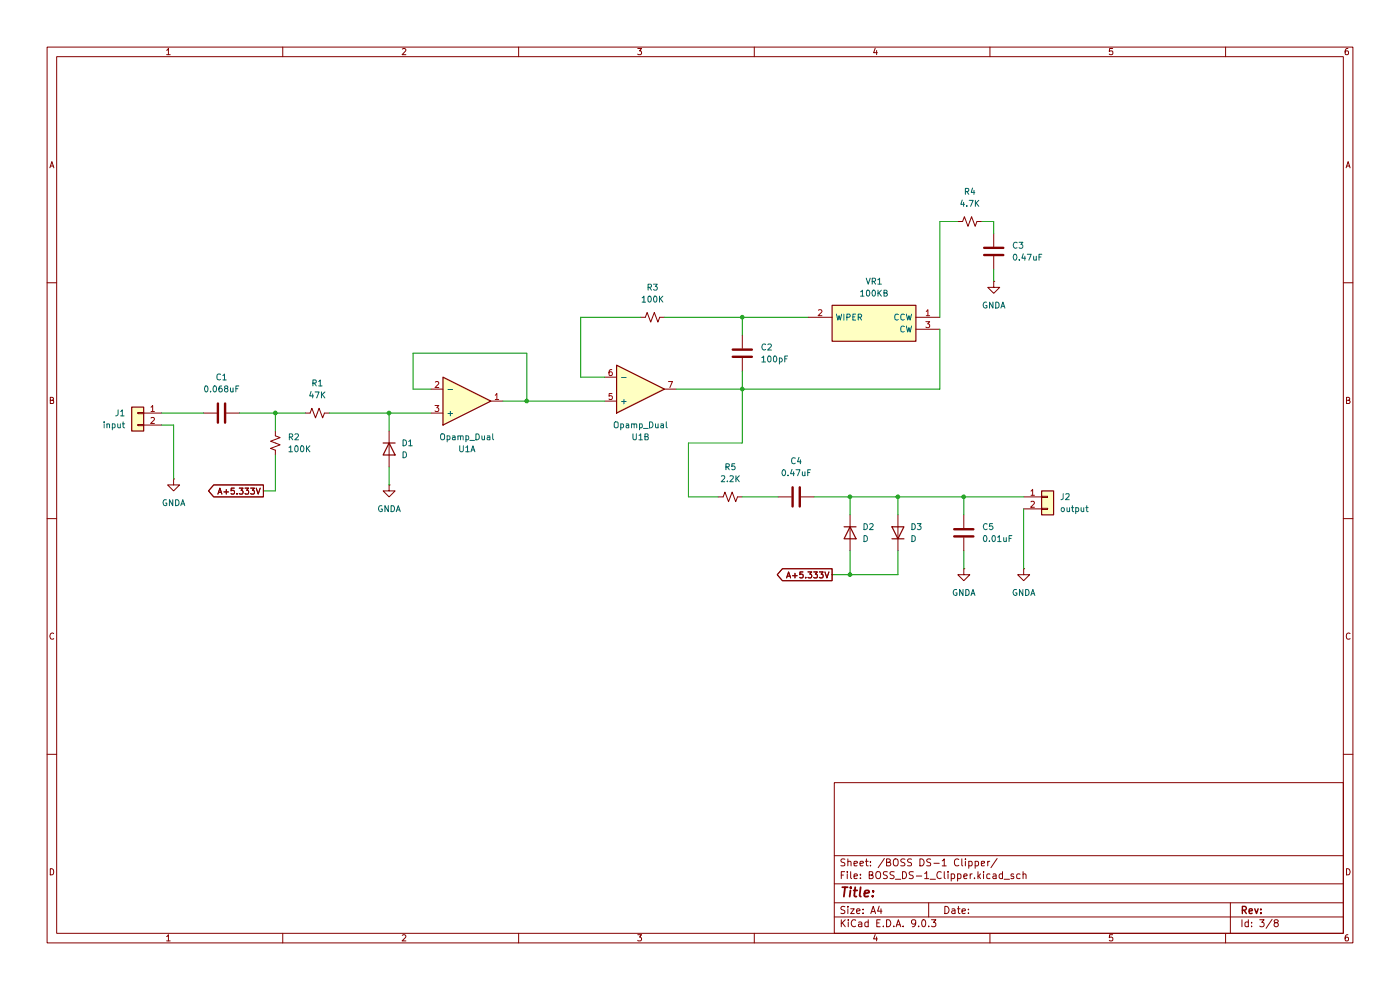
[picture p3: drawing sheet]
(kicad_sch
 (version 20250114)
 (generator "eeschema")
 (generator_version "9.0")
 (paper "A4")
 (lib_symbols
  (symbol "Connector_Generic:Conn_01x02"
   (pin_names
    (offset 1.016) (hide yes)) (exclude_from_sim no) (in_bom yes) (on_board yes)
   (property "Reference" "J" (at 0 2.54 0) (effects (font (size 1.27 1.27))))
   (property "Value" "Conn_01x02" (at 0 -5.08 0) (effects (font (size 1.27 1.27))))
   (property "Footprint" "" (at 0 0 0) (effects (font (size 1.27 1.27)) (hide yes)))
   (property "Datasheet" "~" (at 0 0 0) (effects (font (size 1.27 1.27)) (hide yes)))
   (property "Description" "Generic connector, single row, 01x02, script generated (kicad-library-utils/schlib/autogen/connector/)" (at 0 0 0) (effects (font (size 1.27 1.27)) (hide yes)))
   (symbol "Conn_01x02_1_1"
    (rectangle (start -1.27 1.27) (end 1.27 -3.81) (stroke (width 0.254) (type default)) (fill (type background)))
    (rectangle (start -1.27 0.127) (end 0 -0.127) (stroke (width 0.1524) (type default)) (fill (type none)))
    (rectangle (start -1.27 -2.413) (end 0 -2.667) (stroke (width 0.1524) (type default)) (fill (type none)))
    (pin passive line (at -5.08 0 0) (length 3.81) (name "Pin_1" (effects (font (size 1.27 1.27)))) (number "1" (effects (font (size 1.27 1.27)))))
    (pin passive line (at -5.08 -2.54 0) (length 3.81) (name "Pin_2" (effects (font (size 1.27 1.27)))) (number "2" (effects (font (size 1.27 1.27))))))
   (embedded_fonts no))
  (symbol "Device:C"
   (pin_numbers (hide yes))
   (pin_names
    (offset 0.254)) (exclude_from_sim no) (in_bom yes) (on_board yes)
   (property "Reference" "C" (at 0.635 2.54 0) (effects (font (size 1.27 1.27)) (justify left)))
   (property "Value" "C" (at 0.635 -2.54 0) (effects (font (size 1.27 1.27)) (justify left)))
   (property "Footprint" "" (at 0.9652 -3.81 0) (effects (font (size 1.27 1.27)) (hide yes)))
   (property "Datasheet" "~" (at 0 0 0) (effects (font (size 1.27 1.27)) (hide yes)))
   (property "Description" "Unpolarized capacitor" (at 0 0 0) (effects (font (size 1.27 1.27)) (hide yes)))
   (symbol "C_0_1"
    (polyline (pts (xy -2.032 0.762) (xy 2.032 0.762)) (stroke (width 0.508) (type default)) (fill (type none)))
    (polyline (pts (xy -2.032 -0.762) (xy 2.032 -0.762)) (stroke (width 0.508) (type default)) (fill (type none))))
   (symbol "C_1_1"
    (pin passive line (at 0 3.81 270) (length 2.794) (name "~" (effects (font (size 1.27 1.27)))) (number "1" (effects (font (size 1.27 1.27)))))
    (pin passive line (at 0 -3.81 90) (length 2.794) (name "~" (effects (font (size 1.27 1.27)))) (number "2" (effects (font (size 1.27 1.27))))))
   (embedded_fonts no))
  (symbol "Device:D"
   (pin_numbers (hide yes))
   (pin_names
    (offset 1.016) (hide yes)) (exclude_from_sim no) (in_bom yes) (on_board yes)
   (property "Reference" "D" (at 0 2.54 0) (effects (font (size 1.27 1.27))))
   (property "Value" "D" (at 0 -2.54 0) (effects (font (size 1.27 1.27))))
   (property "Footprint" "" (at 0 0 0) (effects (font (size 1.27 1.27)) (hide yes)))
   (property "Datasheet" "~" (at 0 0 0) (effects (font (size 1.27 1.27)) (hide yes)))
   (property "Description" "Diode" (at 0 0 0) (effects (font (size 1.27 1.27)) (hide yes)))
   (property "Sim.Device" "D" (at 0 0 0) (effects (font (size 1.27 1.27)) (hide yes)))
   (property "Sim.Pins" "1=K 2=A" (at 0 0 0) (effects (font (size 1.27 1.27)) (hide yes)))
   (symbol "D_0_1"
    (polyline (pts (xy -1.27 1.27) (xy -1.27 -1.27)) (stroke (width 0.254) (type default)) (fill (type none)))
    (polyline (pts (xy 1.27 1.27) (xy 1.27 -1.27) (xy -1.27 0) (xy 1.27 1.27)) (stroke (width 0.254) (type default)) (fill (type none)))
    (polyline (pts (xy 1.27 0) (xy -1.27 0)) (stroke (width 0) (type default)) (fill (type none))))
   (symbol "D_1_1"
    (pin passive line (at -3.81 0 0) (length 2.54) (name "K" (effects (font (size 1.27 1.27)))) (number "1" (effects (font (size 1.27 1.27)))))
    (pin passive line (at 3.81 0 180) (length 2.54) (name "A" (effects (font (size 1.27 1.27)))) (number "2" (effects (font (size 1.27 1.27))))))
   (embedded_fonts no))
  (symbol "Device:Opamp_Dual" (exclude_from_sim no) (in_bom yes) (on_board yes)
   (property "Reference" "U" (at 0 5.08 0) (effects (font (size 1.27 1.27)) (justify left)))
   (property "Value" "Opamp_Dual" (at 0 -5.08 0) (effects (font (size 1.27 1.27)) (justify left)))
   (property "Footprint" "" (at 0 0 0) (effects (font (size 1.27 1.27)) (hide yes)))
   (property "Datasheet" "~" (at 0 0 0) (effects (font (size 1.27 1.27)) (hide yes)))
   (property "Description" "Dual operational amplifier" (at 0 0 0) (effects (font (size 1.27 1.27)) (hide yes)))
   (property "Sim.Library" "${KICAD9_SYMBOL_DIR}/Simulation_SPICE.sp" (at 0 0 0) (effects (font (size 1.27 1.27)) (hide yes)))
   (property "Sim.Name" "kicad_builtin_opamp_dual" (at 0 0 0) (effects (font (size 1.27 1.27)) (hide yes)))
   (property "Sim.Device" "SUBCKT" (at 0 0 0) (effects (font (size 1.27 1.27)) (hide yes)))
   (property "Sim.Pins" "1=out1 2=in1- 3=in1+ 4=vee 5=in2+ 6=in2- 7=out2 8=vcc" (at 0 0 0) (effects (font (size 1.27 1.27)) (hide yes)))
   (property "ki_locked" "" (at 0 0 0) (effects (font (size 1.27 1.27))))
   (symbol "Opamp_Dual_1_1"
    (polyline (pts (xy -5.08 5.08) (xy 5.08 0) (xy -5.08 -5.08) (xy -5.08 5.08)) (stroke (width 0.254) (type default)) (fill (type background)))
    (pin input line (at -7.62 2.54 0) (length 2.54) (name "+" (effects (font (size 1.27 1.27)))) (number "3" (effects (font (size 1.27 1.27)))))
    (pin input line (at -7.62 -2.54 0) (length 2.54) (name "-" (effects (font (size 1.27 1.27)))) (number "2" (effects (font (size 1.27 1.27)))))
    (pin output line (at 7.62 0 180) (length 2.54) (name "~" (effects (font (size 1.27 1.27)))) (number "1" (effects (font (size 1.27 1.27))))))
   (symbol "Opamp_Dual_2_1"
    (polyline (pts (xy -5.08 5.08) (xy 5.08 0) (xy -5.08 -5.08) (xy -5.08 5.08)) (stroke (width 0.254) (type default)) (fill (type background)))
    (pin input line (at -7.62 2.54 0) (length 2.54) (name "+" (effects (font (size 1.27 1.27)))) (number "5" (effects (font (size 1.27 1.27)))))
    (pin input line (at -7.62 -2.54 0) (length 2.54) (name "-" (effects (font (size 1.27 1.27)))) (number "6" (effects (font (size 1.27 1.27)))))
    (pin output line (at 7.62 0 180) (length 2.54) (name "~" (effects (font (size 1.27 1.27)))) (number "7" (effects (font (size 1.27 1.27))))))
   (symbol "Opamp_Dual_3_1"
    (pin power_in line (at -2.54 7.62 270) (length 3.81) (name "V+" (effects (font (size 1.27 1.27)))) (number "8" (effects (font (size 1.27 1.27)))))
    (pin power_in line (at -2.54 -7.62 90) (length 3.81) (name "V-" (effects (font (size 1.27 1.27)))) (number "4" (effects (font (size 1.27 1.27))))))
   (embedded_fonts no))
  (symbol "Device:R_Small_US"
   (pin_numbers (hide yes))
   (pin_names
    (offset 0.254) (hide yes)) (exclude_from_sim no) (in_bom yes) (on_board yes)
   (property "Reference" "R" (at 0.762 0.508 0) (effects (font (size 1.27 1.27)) (justify left)))
   (property "Value" "R_Small_US" (at 0.762 -1.016 0) (effects (font (size 1.27 1.27)) (justify left)))
   (property "Footprint" "" (at 0 0 0) (effects (font (size 1.27 1.27)) (hide yes)))
   (property "Datasheet" "~" (at 0 0 0) (effects (font (size 1.27 1.27)) (hide yes)))
   (property "Description" "Resistor, small US symbol" (at 0 0 0) (effects (font (size 1.27 1.27)) (hide yes)))
   (symbol "R_Small_US_1_1"
    (polyline (pts (xy 0 1.524) (xy 1.016 1.143) (xy 0 0.762) (xy -1.016 0.381) (xy 0 0)) (stroke (width 0) (type default)) (fill (type none)))
    (polyline (pts (xy 0 0) (xy 1.016 -0.381) (xy 0 -0.762) (xy -1.016 -1.143) (xy 0 -1.524)) (stroke (width 0) (type default)) (fill (type none)))
    (pin passive line (at 0 2.54 270) (length 1.016) (name "~" (effects (font (size 1.27 1.27)))) (number "1" (effects (font (size 1.27 1.27)))))
    (pin passive line (at 0 -2.54 90) (length 1.016) (name "~" (effects (font (size 1.27 1.27)))) (number "2" (effects (font (size 1.27 1.27))))))
   (embedded_fonts no))
  (symbol "SamacSys_Parts:3362P-1-103LF" (exclude_from_sim no) (in_bom yes) (on_board yes)
   (property "Reference" "VR" (at 24.13 7.62 0) (effects (font (size 1.27 1.27)) (justify left top)))
   (property "Value" "3362P-1-103LF" (at 24.13 5.08 0) (effects (font (size 1.27 1.27)) (justify left top)))
   (property "Footprint" "3362P_1" (at 24.13 -94.92 0) (effects (font (size 1.27 1.27)) (justify left top) (hide yes)))
   (property "Datasheet" "https://datasheet.datasheetarchive.com/originals/distributors/SFDatasheet-6/sf-000139931.pdf" (at 24.13 -194.92 0) (effects (font (size 1.27 1.27)) (justify left top) (hide yes)))
   (property "Description" "10k, Through Hole Trimmer Potentiometer 0.5W Top Adjust Bourns, 3362" (at 0 0 0) (effects (font (size 1.27 1.27)) (hide yes)))
   (property "Height" "" (at 24.13 -394.92 0) (effects (font (size 1.27 1.27)) (justify left top) (hide yes)))
   (property "Manufacturer_Name" "Bourns" (at 24.13 -494.92 0) (effects (font (size 1.27 1.27)) (justify left top) (hide yes)))
   (property "Manufacturer_Part_Number" "3362P-1-103LF" (at 24.13 -594.92 0) (effects (font (size 1.27 1.27)) (justify left top) (hide yes)))
   (property "Mouser Part Number" "652-3362P-1-103LF" (at 24.13 -694.92 0) (effects (font (size 1.27 1.27)) (justify left top) (hide yes)))
   (property "Mouser Price/Stock" "https://www.mouser.co.uk/ProductDetail/Bourns/3362P-1-103LF?qs=tS7CBNq%252BQ07BavGNEQud%252BA%3D%3D" (at 24.13 -794.92 0) (effects (font (size 1.27 1.27)) (justify left top) (hide yes)))
   (property "Arrow Part Number" "3362P-1-103LF" (at 24.13 -894.92 0) (effects (font (size 1.27 1.27)) (justify left top) (hide yes)))
   (property "Arrow Price/Stock" "https://www.arrow.com/en/products/3362p-1-103lf/bourns?utm_currency=USD&region=nac" (at 24.13 -994.92 0) (effects (font (size 1.27 1.27)) (justify left top) (hide yes)))
   (symbol "3362P-1-103LF_1_1"
    (rectangle (start 5.08 2.54) (end 22.86 -5.08) (stroke (width 0.254) (type default)) (fill (type background)))
    (pin passive line (at 0 0 0) (length 5.08) (name "CCW" (effects (font (size 1.27 1.27)))) (number "1" (effects (font (size 1.27 1.27)))))
    (pin passive line (at 0 -2.54 0) (length 5.08) (name "CW" (effects (font (size 1.27 1.27)))) (number "3" (effects (font (size 1.27 1.27)))))
    (pin passive line (at 27.94 0 180) (length 5.08) (name "WIPER" (effects (font (size 1.27 1.27)))) (number "2" (effects (font (size 1.27 1.27))))))
   (embedded_fonts no))
  (symbol "power:GNDA"
   (power)
   (pin_numbers (hide yes))
   (pin_names
    (offset 0) (hide yes)) (exclude_from_sim no) (in_bom yes) (on_board yes)
   (property "Reference" "#PWR" (at 0 -6.35 0) (effects (font (size 1.27 1.27)) (hide yes)))
   (property "Value" "GNDA" (at 0 -3.81 0) (effects (font (size 1.27 1.27))))
   (property "Footprint" "" (at 0 0 0) (effects (font (size 1.27 1.27)) (hide yes)))
   (property "Datasheet" "" (at 0 0 0) (effects (font (size 1.27 1.27)) (hide yes)))
   (property "Description" "Power symbol creates a global label with name \"GNDA\" , analog ground" (at 0 0 0) (effects (font (size 1.27 1.27)) (hide yes)))
   (symbol "GNDA_0_1"
    (polyline (pts (xy 0 0) (xy 0 -1.27) (xy 1.27 -1.27) (xy 0 -2.54) (xy -1.27 -1.27) (xy 0 -1.27)) (stroke (width 0) (type default)) (fill (type none))))
   (symbol "GNDA_1_1"
    (pin power_in line (at 0 0 270) (length 0) (name "~" (effects (font (size 1.27 1.27)))) (number "1" (effects (font (size 1.27 1.27))))))
   (embedded_fonts no)))
 (junction
  (at 180.34 121.92)
  (diameter 0)
  (color 0 0 0 0))
 (junction
  (at 190.5 105.41)
  (diameter 0)
  (color 0 0 0 0))
 (junction
  (at 82.55 87.63)
  (diameter 0)
  (color 0 0 0 0))
 (junction
  (at 111.76 85.09)
  (diameter 0)
  (color 0 0 0 0))
 (junction
  (at 204.47 105.41)
  (diameter 0)
  (color 0 0 0 0))
 (junction
  (at 157.48 82.55)
  (diameter 0)
  (color 0 0 0 0))
 (junction
  (at 180.34 105.41)
  (diameter 0)
  (color 0 0 0 0))
 (junction
  (at 58.42 87.63)
  (diameter 0)
  (color 0 0 0 0))
 (junction
  (at 157.48 67.31)
  (diameter 0)
  (color 0 0 0 0))
 (wire
  (pts (xy 82.55 99.06) (xy 82.55 102.87))
  (stroke (width 0) (type default)))
 (wire
  (pts (xy 34.29 87.63) (xy 43.18 87.63))
  (stroke (width 0) (type default)))
 (wire
  (pts (xy 34.29 90.17) (xy 36.83 90.17))
  (stroke (width 0) (type default)))
 (wire
  (pts (xy 36.83 90.17) (xy 36.83 101.6))
  (stroke (width 0) (type default)))
 (wire
  (pts (xy 180.34 105.41) (xy 190.5 105.41))
  (stroke (width 0) (type default)))
 (wire
  (pts (xy 180.34 105.41) (xy 180.34 109.22))
  (stroke (width 0) (type default)))
 (wire
  (pts (xy 199.39 67.31) (xy 199.39 46.99))
  (stroke (width 0) (type default)))
 (wire
  (pts (xy 123.19 67.31) (xy 123.19 80.01))
  (stroke (width 0) (type default)))
 (wire
  (pts (xy 199.39 46.99) (xy 203.2 46.99))
  (stroke (width 0) (type default)))
 (wire
  (pts (xy 58.42 96.52) (xy 58.42 104.14))
  (stroke (width 0) (type default)))
 (wire
  (pts (xy 157.48 82.55) (xy 157.48 93.98))
  (stroke (width 0) (type default)))
 (wire
  (pts (xy 58.42 104.14) (xy 55.88 104.14))
  (stroke (width 0) (type default)))
 (wire
  (pts (xy 199.39 82.55) (xy 157.48 82.55))
  (stroke (width 0) (type default)))
 (wire
  (pts (xy 157.48 67.31) (xy 140.97 67.31))
  (stroke (width 0) (type default)))
 (wire
  (pts (xy 87.63 82.55) (xy 91.44 82.55))
  (stroke (width 0) (type default)))
 (wire
  (pts (xy 82.55 87.63) (xy 82.55 91.44))
  (stroke (width 0) (type default)))
 (wire
  (pts (xy 190.5 121.92) (xy 190.5 116.84))
  (stroke (width 0) (type default)))
 (wire
  (pts (xy 106.68 85.09) (xy 111.76 85.09))
  (stroke (width 0) (type default)))
 (wire
  (pts (xy 157.48 93.98) (xy 146.05 93.98))
  (stroke (width 0) (type default)))
 (wire
  (pts (xy 157.48 67.31) (xy 171.45 67.31))
  (stroke (width 0) (type default)))
 (wire
  (pts (xy 204.47 105.41) (xy 217.17 105.41))
  (stroke (width 0) (type default)))
 (wire
  (pts (xy 82.55 87.63) (xy 91.44 87.63))
  (stroke (width 0) (type default)))
 (wire
  (pts (xy 58.42 87.63) (xy 64.77 87.63))
  (stroke (width 0) (type default)))
 (wire
  (pts (xy 190.5 105.41) (xy 204.47 105.41))
  (stroke (width 0) (type default)))
 (wire
  (pts (xy 204.47 116.84) (xy 204.47 120.65))
  (stroke (width 0) (type default)))
 (wire
  (pts (xy 58.42 87.63) (xy 58.42 91.44))
  (stroke (width 0) (type default)))
 (wire
  (pts (xy 111.76 74.93) (xy 87.63 74.93))
  (stroke (width 0) (type default)))
 (wire
  (pts (xy 157.48 71.12) (xy 157.48 67.31))
  (stroke (width 0) (type default)))
 (wire
  (pts (xy 199.39 69.85) (xy 199.39 82.55))
  (stroke (width 0) (type default)))
 (wire
  (pts (xy 157.48 105.41) (xy 165.1 105.41))
  (stroke (width 0) (type default)))
 (wire
  (pts (xy 217.17 107.95) (xy 217.17 120.65))
  (stroke (width 0) (type default)))
 (wire
  (pts (xy 180.34 121.92) (xy 190.5 121.92))
  (stroke (width 0) (type default)))
 (wire
  (pts (xy 210.82 46.99) (xy 210.82 49.53))
  (stroke (width 0) (type default)))
 (wire
  (pts (xy 176.53 121.92) (xy 180.34 121.92))
  (stroke (width 0) (type default)))
 (wire
  (pts (xy 157.48 82.55) (xy 143.51 82.55))
  (stroke (width 0) (type default)))
 (wire
  (pts (xy 135.89 67.31) (xy 123.19 67.31))
  (stroke (width 0) (type default)))
 (wire
  (pts (xy 210.82 57.15) (xy 210.82 59.69))
  (stroke (width 0) (type default)))
 (wire
  (pts (xy 172.72 105.41) (xy 180.34 105.41))
  (stroke (width 0) (type default)))
 (wire
  (pts (xy 146.05 93.98) (xy 146.05 105.41))
  (stroke (width 0) (type default)))
 (wire
  (pts (xy 111.76 85.09) (xy 111.76 74.93))
  (stroke (width 0) (type default)))
 (wire
  (pts (xy 69.85 87.63) (xy 82.55 87.63))
  (stroke (width 0) (type default)))
 (wire
  (pts (xy 208.28 46.99) (xy 210.82 46.99))
  (stroke (width 0) (type default)))
 (wire
  (pts (xy 157.48 78.74) (xy 157.48 82.55))
  (stroke (width 0) (type default)))
 (wire
  (pts (xy 50.8 87.63) (xy 58.42 87.63))
  (stroke (width 0) (type default)))
 (wire
  (pts (xy 204.47 105.41) (xy 204.47 109.22))
  (stroke (width 0) (type default)))
 (wire
  (pts (xy 111.76 85.09) (xy 128.27 85.09))
  (stroke (width 0) (type default)))
 (wire
  (pts (xy 123.19 80.01) (xy 128.27 80.01))
  (stroke (width 0) (type default)))
 (wire
  (pts (xy 146.05 105.41) (xy 152.4 105.41))
  (stroke (width 0) (type default)))
 (wire
  (pts (xy 190.5 105.41) (xy 190.5 109.22))
  (stroke (width 0) (type default)))
 (wire
  (pts (xy 87.63 74.93) (xy 87.63 82.55))
  (stroke (width 0) (type default)))
 (wire
  (pts (xy 180.34 121.92) (xy 180.34 116.84))
  (stroke (width 0) (type default)))
 (global_label "A+5.333V"
  (shape output)
  (at 55.88 104.14 180)
  (fields_autoplaced yes)
  (effects (font (size 1.27 1.27)) (justify right))
  (property "Intersheetrefs" "${INTERSHEET_REFS}" (at 43.7024 104.14 0) (effects (font (size 1.27 1.27)) (justify right) (hide yes))))
 (global_label "A+5.333V"
  (shape output)
  (at 176.53 121.92 180)
  (fields_autoplaced yes)
  (effects (font (size 1.27 1.27)) (justify right))
  (property "Intersheetrefs" "${INTERSHEET_REFS}" (at 164.3524 121.92 0) (effects (font (size 1.27 1.27)) (justify right) (hide yes))))
 (symbol
  (lib_id "Device:C")
  (at 46.99 87.63 270)
  (unit 1)
  (exclude_from_sim no)
  (in_bom yes)
  (on_board yes)
  (dnp no)
  (fields_autoplaced yes)
  (property "Reference" "C1" (at 46.99 80.01 90) (effects (font (size 1.27 1.27))))
  (property "Value" "0.068uF" (at 46.99 82.55 90) (effects (font (size 1.27 1.27))))
  (property "Footprint" "Capacitor_THT:C_Disc_D5.0mm_W2.5mm_P5.00mm" (at 43.18 88.5952 0) (effects (font (size 1.27 1.27)) (hide yes)))
  (property "Datasheet" "~" (at 46.99 87.63 0) (effects (font (size 1.27 1.27)) (hide yes)))
  (property "Description" "Unpolarized capacitor" (at 46.99 87.63 0) (effects (font (size 1.27 1.27)) (hide yes)))
  (property "Sim.Type" "" (at 46.99 87.63 90) (effects (font (size 1.27 1.27)) (hide yes)))
  (pin "1")
  (pin "2"))
 (symbol
  (lib_id "Device:D")
  (at 82.55 95.25 270)
  (unit 1)
  (exclude_from_sim no)
  (in_bom yes)
  (on_board yes)
  (dnp no)
  (fields_autoplaced yes)
  (property "Reference" "D1" (at 85.09 93.9799 90) (effects (font (size 1.27 1.27)) (justify left)))
  (property "Value" "D" (at 85.09 96.5199 90) (effects (font (size 1.27 1.27)) (justify left)))
  (property "Footprint" "Diode_THT:D_DO-35_SOD27_P7.62mm_Horizontal" (at 82.55 95.25 0) (effects (font (size 1.27 1.27)) (hide yes)))
  (property "Datasheet" "~" (at 82.55 95.25 0) (effects (font (size 1.27 1.27)) (hide yes)))
  (property "Description" "Diode" (at 82.55 95.25 0) (effects (font (size 1.27 1.27)) (hide yes)))
  (property "Sim.Device" "D" (at 82.55 95.25 0) (effects (font (size 1.27 1.27)) (hide yes)))
  (property "Sim.Pins" "1=K 2=A" (at 82.55 95.25 0) (effects (font (size 1.27 1.27)) (hide yes)))
  (property "Sim.Type" "" (at 82.55 95.25 90) (effects (font (size 1.27 1.27)) (hide yes)))
  (pin "1")
  (pin "2"))
 (symbol
  (lib_id "Device:R_Small_US")
  (at 154.94 105.41 90)
  (unit 1)
  (exclude_from_sim no)
  (in_bom yes)
  (on_board yes)
  (dnp no)
  (fields_autoplaced yes)
  (property "Reference" "R5" (at 154.94 99.06 90) (effects (font (size 1.27 1.27))))
  (property "Value" "2.2K" (at 154.94 101.6 90) (effects (font (size 1.27 1.27))))
  (property "Footprint" "Resistor_THT:R_Axial_DIN0204_L3.6mm_D1.6mm_P2.54mm_Vertical" (at 154.94 105.41 0) (effects (font (size 1.27 1.27)) (hide yes)))
  (property "Datasheet" "~" (at 154.94 105.41 0) (effects (font (size 1.27 1.27)) (hide yes)))
  (property "Description" "Resistor, small US symbol" (at 154.94 105.41 0) (effects (font (size 1.27 1.27)) (hide yes)))
  (property "Sim.Type" "" (at 154.94 105.41 90) (effects (font (size 1.27 1.27)) (hide yes)))
  (pin "2")
  (pin "1"))
 (symbol
  (lib_id "Device:Opamp_Dual")
  (at 135.89 82.55 0)
  (mirror x)
  (unit 2)
  (exclude_from_sim no)
  (in_bom yes)
  (on_board yes)
  (dnp no)
  (property "Reference" "U1" (at 135.89 92.71 0) (effects (font (size 1.27 1.27))))
  (property "Value" "Opamp_Dual" (at 135.89 90.17 0) (effects (font (size 1.27 1.27))))
  (property "Footprint" "Package_DIP:DIP-8_W7.62mm_Socket_LongPads" (at 135.89 82.55 0) (effects (font (size 1.27 1.27)) (hide yes)))
  (property "Datasheet" "~" (at 135.89 82.55 0) (effects (font (size 1.27 1.27)) (hide yes)))
  (property "Description" "Dual operational amplifier" (at 135.89 82.55 0) (effects (font (size 1.27 1.27)) (hide yes)))
  (property "Sim.Library" "${KICAD9_SYMBOL_DIR}/Simulation_SPICE.sp" (at 135.89 82.55 0) (effects (font (size 1.27 1.27)) (hide yes)))
  (property "Sim.Name" "kicad_builtin_opamp_dual" (at 135.89 82.55 0) (effects (font (size 1.27 1.27)) (hide yes)))
  (property "Sim.Device" "SUBCKT" (at 135.89 82.55 0) (effects (font (size 1.27 1.27)) (hide yes)))
  (property "Sim.Pins" "1=out1 2=in1- 3=in1+ 4=vee 5=in2+ 6=in2- 7=out2 8=vcc" (at 135.89 82.55 0) (effects (font (size 1.27 1.27)) (hide yes)))
  (property "Sim.Type" "" (at 135.89 82.55 0) (effects (font (size 1.27 1.27)) (hide yes)))
  (pin "6")
  (pin "3")
  (pin "5")
  (pin "2")
  (pin "7")
  (pin "8")
  (pin "4")
  (pin "1"))
 (symbol
  (lib_id "Device:D")
  (at 190.5 113.03 90)
  (unit 1)
  (exclude_from_sim no)
  (in_bom yes)
  (on_board yes)
  (dnp no)
  (fields_autoplaced yes)
  (property "Reference" "D3" (at 193.04 111.7599 90) (effects (font (size 1.27 1.27)) (justify right)))
  (property "Value" "D" (at 193.04 114.2999 90) (effects (font (size 1.27 1.27)) (justify right)))
  (property "Footprint" "Diode_THT:D_DO-35_SOD27_P7.62mm_Horizontal" (at 190.5 113.03 0) (effects (font (size 1.27 1.27)) (hide yes)))
  (property "Datasheet" "~" (at 190.5 113.03 0) (effects (font (size 1.27 1.27)) (hide yes)))
  (property "Description" "Diode" (at 190.5 113.03 0) (effects (font (size 1.27 1.27)) (hide yes)))
  (property "Sim.Device" "D" (at 190.5 113.03 0) (effects (font (size 1.27 1.27)) (hide yes)))
  (property "Sim.Pins" "1=K 2=A" (at 190.5 113.03 0) (effects (font (size 1.27 1.27)) (hide yes)))
  (property "Sim.Type" "" (at 190.5 113.03 90) (effects (font (size 1.27 1.27)) (hide yes)))
  (pin "1")
  (pin "2"))
 (symbol
  (lib_id "Device:C")
  (at 168.91 105.41 90)
  (unit 1)
  (exclude_from_sim no)
  (in_bom yes)
  (on_board yes)
  (dnp no)
  (fields_autoplaced yes)
  (property "Reference" "C4" (at 168.91 97.79 90) (effects (font (size 1.27 1.27))))
  (property "Value" "0.47uF" (at 168.91 100.33 90) (effects (font (size 1.27 1.27))))
  (property "Footprint" "Capacitor_THT:C_Disc_D5.0mm_W2.5mm_P5.00mm" (at 172.72 104.4448 0) (effects (font (size 1.27 1.27)) (hide yes)))
  (property "Datasheet" "~" (at 168.91 105.41 0) (effects (font (size 1.27 1.27)) (hide yes)))
  (property "Description" "Unpolarized capacitor" (at 168.91 105.41 0) (effects (font (size 1.27 1.27)) (hide yes)))
  (property "Sim.Type" "" (at 168.91 105.41 90) (effects (font (size 1.27 1.27)) (hide yes)))
  (pin "1")
  (pin "2"))
 (symbol
  (lib_id "Device:R_Small_US")
  (at 138.43 67.31 90)
  (unit 1)
  (exclude_from_sim no)
  (in_bom yes)
  (on_board yes)
  (dnp no)
  (fields_autoplaced yes)
  (property "Reference" "R3" (at 138.43 60.96 90) (effects (font (size 1.27 1.27))))
  (property "Value" "100K" (at 138.43 63.5 90) (effects (font (size 1.27 1.27))))
  (property "Footprint" "Resistor_THT:R_Axial_DIN0204_L3.6mm_D1.6mm_P2.54mm_Vertical" (at 138.43 67.31 0) (effects (font (size 1.27 1.27)) (hide yes)))
  (property "Datasheet" "~" (at 138.43 67.31 0) (effects (font (size 1.27 1.27)) (hide yes)))
  (property "Description" "Resistor, small US symbol" (at 138.43 67.31 0) (effects (font (size 1.27 1.27)) (hide yes)))
  (property "Sim.Type" "" (at 138.43 67.31 90) (effects (font (size 1.27 1.27)) (hide yes)))
  (pin "2")
  (pin "1"))
 (symbol
  (lib_id "Device:C")
  (at 204.47 113.03 180)
  (unit 1)
  (exclude_from_sim no)
  (in_bom yes)
  (on_board yes)
  (dnp no)
  (fields_autoplaced yes)
  (property "Reference" "C5" (at 208.28 111.7599 0) (effects (font (size 1.27 1.27)) (justify right)))
  (property "Value" "0.01uF" (at 208.28 114.2999 0) (effects (font (size 1.27 1.27)) (justify right)))
  (property "Footprint" "Capacitor_THT:C_Disc_D5.0mm_W2.5mm_P5.00mm" (at 203.5048 109.22 0) (effects (font (size 1.27 1.27)) (hide yes)))
  (property "Datasheet" "~" (at 204.47 113.03 0) (effects (font (size 1.27 1.27)) (hide yes)))
  (property "Description" "Unpolarized capacitor" (at 204.47 113.03 0) (effects (font (size 1.27 1.27)) (hide yes)))
  (property "Sim.Type" "" (at 204.47 113.03 0) (effects (font (size 1.27 1.27)) (hide yes)))
  (pin "1")
  (pin "2"))
 (symbol
  (lib_id "Device:R_Small_US")
  (at 58.42 93.98 180)
  (unit 1)
  (exclude_from_sim no)
  (in_bom yes)
  (on_board yes)
  (dnp no)
  (fields_autoplaced yes)
  (property "Reference" "R2" (at 60.96 92.7099 0) (effects (font (size 1.27 1.27)) (justify right)))
  (property "Value" "100K" (at 60.96 95.2499 0) (effects (font (size 1.27 1.27)) (justify right)))
  (property "Footprint" "Resistor_THT:R_Axial_DIN0204_L3.6mm_D1.6mm_P2.54mm_Vertical" (at 58.42 93.98 0) (effects (font (size 1.27 1.27)) (hide yes)))
  (property "Datasheet" "~" (at 58.42 93.98 0) (effects (font (size 1.27 1.27)) (hide yes)))
  (property "Description" "Resistor, small US symbol" (at 58.42 93.98 0) (effects (font (size 1.27 1.27)) (hide yes)))
  (property "Sim.Type" "" (at 58.42 93.98 0) (effects (font (size 1.27 1.27)) (hide yes)))
  (pin "2")
  (pin "1"))
 (symbol
  (lib_id "Device:R_Small_US")
  (at 205.74 46.99 90)
  (unit 1)
  (exclude_from_sim no)
  (in_bom yes)
  (on_board yes)
  (dnp no)
  (fields_autoplaced yes)
  (property "Reference" "R4" (at 205.74 40.64 90) (effects (font (size 1.27 1.27))))
  (property "Value" "4.7K" (at 205.74 43.18 90) (effects (font (size 1.27 1.27))))
  (property "Footprint" "Resistor_THT:R_Axial_DIN0204_L3.6mm_D1.6mm_P2.54mm_Vertical" (at 205.74 46.99 0) (effects (font (size 1.27 1.27)) (hide yes)))
  (property "Datasheet" "~" (at 205.74 46.99 0) (effects (font (size 1.27 1.27)) (hide yes)))
  (property "Description" "Resistor, small US symbol" (at 205.74 46.99 0) (effects (font (size 1.27 1.27)) (hide yes)))
  (property "Sim.Type" "" (at 205.74 46.99 90) (effects (font (size 1.27 1.27)) (hide yes)))
  (pin "2")
  (pin "1"))
 (symbol
  (lib_id "Connector_Generic:Conn_01x02")
  (at 29.21 87.63 0)
  (mirror y)
  (unit 1)
  (exclude_from_sim no)
  (in_bom yes)
  (on_board yes)
  (dnp no)
  (property "Reference" "J1" (at 26.67 87.6299 0) (effects (font (size 1.27 1.27)) (justify left)))
  (property "Value" "input" (at 26.67 90.1699 0) (effects (font (size 1.27 1.27)) (justify left)))
  (property "Footprint" "Connector_PinHeader_2.54mm:PinHeader_1x02_P2.54mm_Vertical" (at 29.21 87.63 0) (effects (font (size 1.27 1.27)) (hide yes)))
  (property "Datasheet" "~" (at 29.21 87.63 0) (effects (font (size 1.27 1.27)) (hide yes)))
  (property "Description" "Generic connector, single row, 01x02, script generated (kicad-library-utils/schlib/autogen/connector/)" (at 29.21 87.63 0) (effects (font (size 1.27 1.27)) (hide yes)))
  (property "Sim.Type" "" (at 29.21 87.63 0) (effects (font (size 1.27 1.27)) (hide yes)))
  (pin "2")
  (pin "1"))
 (symbol
  (lib_id "Device:R_Small_US")
  (at 67.31 87.63 90)
  (unit 1)
  (exclude_from_sim no)
  (in_bom yes)
  (on_board yes)
  (dnp no)
  (fields_autoplaced yes)
  (property "Reference" "R1" (at 67.31 81.28 90) (effects (font (size 1.27 1.27))))
  (property "Value" "47K" (at 67.31 83.82 90) (effects (font (size 1.27 1.27))))
  (property "Footprint" "Resistor_THT:R_Axial_DIN0204_L3.6mm_D1.6mm_P2.54mm_Vertical" (at 67.31 87.63 0) (effects (font (size 1.27 1.27)) (hide yes)))
  (property "Datasheet" "~" (at 67.31 87.63 0) (effects (font (size 1.27 1.27)) (hide yes)))
  (property "Description" "Resistor, small US symbol" (at 67.31 87.63 0) (effects (font (size 1.27 1.27)) (hide yes)))
  (property "Sim.Type" "" (at 67.31 87.63 90) (effects (font (size 1.27 1.27)) (hide yes)))
  (pin "2")
  (pin "1"))
 (symbol
  (lib_id "power:GNDA")
  (at 36.83 101.6 0)
  (unit 1)
  (exclude_from_sim no)
  (in_bom yes)
  (on_board yes)
  (dnp no)
  (fields_autoplaced yes)
  (property "Reference" "#PWR04" (at 36.83 107.95 0) (effects (font (size 1.27 1.27)) (hide yes)))
  (property "Value" "GNDA" (at 36.83 106.68 0) (effects (font (size 1.27 1.27))))
  (property "Footprint" "" (at 36.83 101.6 0) (effects (font (size 1.27 1.27)) (hide yes)))
  (property "Datasheet" "" (at 36.83 101.6 0) (effects (font (size 1.27 1.27)) (hide yes)))
  (property "Description" "Power symbol creates a global label with name \"GNDA\" , analog ground" (at 36.83 101.6 0) (effects (font (size 1.27 1.27)) (hide yes)))
  (pin "1"))
 (symbol
  (lib_id "SamacSys_Parts:3362P-1-103LF")
  (at 199.39 67.31 0)
  (mirror y)
  (unit 1)
  (exclude_from_sim no)
  (in_bom yes)
  (on_board yes)
  (dnp no)
  (property "Reference" "VR1" (at 185.42 59.69 0) (effects (font (size 1.27 1.27))))
  (property "Value" "100KB" (at 185.42 62.23 0) (effects (font (size 1.27 1.27))))
  (property "Footprint" "SamacSys_parts:3362P_1" (at 175.26 162.23 0) (effects (font (size 1.27 1.27)) (justify left top) (hide yes)))
  (property "Datasheet" "https://datasheet.datasheetarchive.com/originals/distributors/SFDatasheet-6/sf-000139931.pdf" (at 175.26 262.23 0) (effects (font (size 1.27 1.27)) (justify left top) (hide yes)))
  (property "Description" "10k, Through Hole Trimmer Potentiometer 0.5W Top Adjust Bourns, 3362" (at 199.39 67.31 0) (effects (font (size 1.27 1.27)) (hide yes)))
  (property "Height" "" (at 175.26 462.23 0) (effects (font (size 1.27 1.27)) (justify left top) (hide yes)))
  (property "Manufacturer_Name" "Bourns" (at 175.26 562.23 0) (effects (font (size 1.27 1.27)) (justify left top) (hide yes)))
  (property "Manufacturer_Part_Number" "3362P-1-103LF" (at 175.26 662.23 0) (effects (font (size 1.27 1.27)) (justify left top) (hide yes)))
  (property "Mouser Part Number" "652-3362P-1-103LF" (at 175.26 762.23 0) (effects (font (size 1.27 1.27)) (justify left top) (hide yes)))
  (property "Mouser Price/Stock" "https://www.mouser.co.uk/ProductDetail/Bourns/3362P-1-103LF?qs=tS7CBNq%252BQ07BavGNEQud%252BA%3D%3D" (at 175.26 862.23 0) (effects (font (size 1.27 1.27)) (justify left top) (hide yes)))
  (property "Arrow Part Number" "3362P-1-103LF" (at 175.26 962.23 0) (effects (font (size 1.27 1.27)) (justify left top) (hide yes)))
  (property "Arrow Price/Stock" "https://www.arrow.com/en/products/3362p-1-103lf/bourns?utm_currency=USD&region=nac" (at 175.26 1062.23 0) (effects (font (size 1.27 1.27)) (justify left top) (hide yes)))
  (property "Sim.Type" "" (at 199.39 67.31 0) (effects (font (size 1.27 1.27)) (hide yes)))
  (pin "1")
  (pin "2")
  (pin "3"))
 (symbol
  (lib_id "power:GNDA")
  (at 217.17 120.65 0)
  (unit 1)
  (exclude_from_sim no)
  (in_bom yes)
  (on_board yes)
  (dnp no)
  (fields_autoplaced yes)
  (property "Reference" "#PWR09" (at 217.17 127 0) (effects (font (size 1.27 1.27)) (hide yes)))
  (property "Value" "GNDA" (at 217.17 125.73 0) (effects (font (size 1.27 1.27))))
  (property "Footprint" "" (at 217.17 120.65 0) (effects (font (size 1.27 1.27)) (hide yes)))
  (property "Datasheet" "" (at 217.17 120.65 0) (effects (font (size 1.27 1.27)) (hide yes)))
  (property "Description" "Power symbol creates a global label with name \"GNDA\" , analog ground" (at 217.17 120.65 0) (effects (font (size 1.27 1.27)) (hide yes)))
  (pin "1"))
 (symbol
  (lib_id "power:GNDA")
  (at 82.55 102.87 0)
  (unit 1)
  (exclude_from_sim no)
  (in_bom yes)
  (on_board yes)
  (dnp no)
  (fields_autoplaced yes)
  (property "Reference" "#PWR05" (at 82.55 109.22 0) (effects (font (size 1.27 1.27)) (hide yes)))
  (property "Value" "GNDA" (at 82.55 107.95 0) (effects (font (size 1.27 1.27))))
  (property "Footprint" "" (at 82.55 102.87 0) (effects (font (size 1.27 1.27)) (hide yes)))
  (property "Datasheet" "" (at 82.55 102.87 0) (effects (font (size 1.27 1.27)) (hide yes)))
  (property "Description" "Power symbol creates a global label with name \"GNDA\" , analog ground" (at 82.55 102.87 0) (effects (font (size 1.27 1.27)) (hide yes)))
  (pin "1"))
 (symbol
  (lib_id "Device:C")
  (at 157.48 74.93 0)
  (unit 1)
  (exclude_from_sim no)
  (in_bom yes)
  (on_board yes)
  (dnp no)
  (fields_autoplaced yes)
  (property "Reference" "C2" (at 161.29 73.6599 0) (effects (font (size 1.27 1.27)) (justify left)))
  (property "Value" "100pF" (at 161.29 76.1999 0) (effects (font (size 1.27 1.27)) (justify left)))
  (property "Footprint" "Capacitor_THT:C_Disc_D5.0mm_W2.5mm_P5.00mm" (at 158.4452 78.74 0) (effects (font (size 1.27 1.27)) (hide yes)))
  (property "Datasheet" "~" (at 157.48 74.93 0) (effects (font (size 1.27 1.27)) (hide yes)))
  (property "Description" "Unpolarized capacitor" (at 157.48 74.93 0) (effects (font (size 1.27 1.27)) (hide yes)))
  (property "Sim.Type" "" (at 157.48 74.93 0) (effects (font (size 1.27 1.27)) (hide yes)))
  (pin "1")
  (pin "2"))
 (symbol
  (lib_id "Device:D")
  (at 180.34 113.03 270)
  (unit 1)
  (exclude_from_sim no)
  (in_bom yes)
  (on_board yes)
  (dnp no)
  (fields_autoplaced yes)
  (property "Reference" "D2" (at 182.88 111.7599 90) (effects (font (size 1.27 1.27)) (justify left)))
  (property "Value" "D" (at 182.88 114.2999 90) (effects (font (size 1.27 1.27)) (justify left)))
  (property "Footprint" "Diode_THT:D_DO-35_SOD27_P7.62mm_Horizontal" (at 180.34 113.03 0) (effects (font (size 1.27 1.27)) (hide yes)))
  (property "Datasheet" "~" (at 180.34 113.03 0) (effects (font (size 1.27 1.27)) (hide yes)))
  (property "Description" "Diode" (at 180.34 113.03 0) (effects (font (size 1.27 1.27)) (hide yes)))
  (property "Sim.Device" "D" (at 180.34 113.03 0) (effects (font (size 1.27 1.27)) (hide yes)))
  (property "Sim.Pins" "1=K 2=A" (at 180.34 113.03 0) (effects (font (size 1.27 1.27)) (hide yes)))
  (property "Sim.Type" "" (at 180.34 113.03 90) (effects (font (size 1.27 1.27)) (hide yes)))
  (pin "1")
  (pin "2"))
 (symbol
  (lib_id "power:GNDA")
  (at 210.82 59.69 0)
  (unit 1)
  (exclude_from_sim no)
  (in_bom yes)
  (on_board yes)
  (dnp no)
  (fields_autoplaced yes)
  (property "Reference" "#PWR06" (at 210.82 66.04 0) (effects (font (size 1.27 1.27)) (hide yes)))
  (property "Value" "GNDA" (at 210.82 64.77 0) (effects (font (size 1.27 1.27))))
  (property "Footprint" "" (at 210.82 59.69 0) (effects (font (size 1.27 1.27)) (hide yes)))
  (property "Datasheet" "" (at 210.82 59.69 0) (effects (font (size 1.27 1.27)) (hide yes)))
  (property "Description" "Power symbol creates a global label with name \"GNDA\" , analog ground" (at 210.82 59.69 0) (effects (font (size 1.27 1.27)) (hide yes)))
  (pin "1"))
 (symbol
  (lib_id "Connector_Generic:Conn_01x02")
  (at 222.25 105.41 0)
  (unit 1)
  (exclude_from_sim no)
  (in_bom yes)
  (on_board yes)
  (dnp no)
  (property "Reference" "J2" (at 224.79 105.4099 0) (effects (font (size 1.27 1.27)) (justify left)))
  (property "Value" "output" (at 224.79 107.9499 0) (effects (font (size 1.27 1.27)) (justify left)))
  (property "Footprint" "Connector_PinHeader_2.54mm:PinHeader_1x02_P2.54mm_Vertical" (at 222.25 105.41 0) (effects (font (size 1.27 1.27)) (hide yes)))
  (property "Datasheet" "~" (at 222.25 105.41 0) (effects (font (size 1.27 1.27)) (hide yes)))
  (property "Description" "Generic connector, single row, 01x02, script generated (kicad-library-utils/schlib/autogen/connector/)" (at 222.25 105.41 0) (effects (font (size 1.27 1.27)) (hide yes)))
  (property "Sim.Type" "" (at 222.25 105.41 0) (effects (font (size 1.27 1.27)) (hide yes)))
  (pin "2")
  (pin "1"))
 (symbol
  (lib_id "Device:C")
  (at 210.82 53.34 0)
  (unit 1)
  (exclude_from_sim no)
  (in_bom yes)
  (on_board yes)
  (dnp no)
  (fields_autoplaced yes)
  (property "Reference" "C3" (at 214.63 52.0699 0) (effects (font (size 1.27 1.27)) (justify left)))
  (property "Value" "0.47uF" (at 214.63 54.6099 0) (effects (font (size 1.27 1.27)) (justify left)))
  (property "Footprint" "Capacitor_THT:C_Disc_D5.0mm_W2.5mm_P5.00mm" (at 211.7852 57.15 0) (effects (font (size 1.27 1.27)) (hide yes)))
  (property "Datasheet" "~" (at 210.82 53.34 0) (effects (font (size 1.27 1.27)) (hide yes)))
  (property "Description" "Unpolarized capacitor" (at 210.82 53.34 0) (effects (font (size 1.27 1.27)) (hide yes)))
  (property "Sim.Type" "" (at 210.82 53.34 0) (effects (font (size 1.27 1.27)) (hide yes)))
  (pin "1")
  (pin "2"))
 (symbol
  (lib_id "Device:Opamp_Dual")
  (at 99.06 85.09 0)
  (mirror x)
  (unit 1)
  (exclude_from_sim no)
  (in_bom yes)
  (on_board yes)
  (dnp no)
  (property "Reference" "U1" (at 99.06 95.25 0) (effects (font (size 1.27 1.27))))
  (property "Value" "Opamp_Dual" (at 99.06 92.71 0) (effects (font (size 1.27 1.27))))
  (property "Footprint" "Package_DIP:DIP-8_W7.62mm_Socket_LongPads" (at 99.06 85.09 0) (effects (font (size 1.27 1.27)) (hide yes)))
  (property "Datasheet" "~" (at 99.06 85.09 0) (effects (font (size 1.27 1.27)) (hide yes)))
  (property "Description" "Dual operational amplifier" (at 99.06 85.09 0) (effects (font (size 1.27 1.27)) (hide yes)))
  (property "Sim.Library" "${KICAD9_SYMBOL_DIR}/Simulation_SPICE.sp" (at 99.06 85.09 0) (effects (font (size 1.27 1.27)) (hide yes)))
  (property "Sim.Name" "kicad_builtin_opamp_dual" (at 99.06 85.09 0) (effects (font (size 1.27 1.27)) (hide yes)))
  (property "Sim.Device" "SUBCKT" (at 99.06 85.09 0) (effects (font (size 1.27 1.27)) (hide yes)))
  (property "Sim.Pins" "1=out1 2=in1- 3=in1+ 4=vee 5=in2+ 6=in2- 7=out2 8=vcc" (at 99.06 85.09 0) (effects (font (size 1.27 1.27)) (hide yes)))
  (property "Sim.Type" "" (at 99.06 85.09 0) (effects (font (size 1.27 1.27)) (hide yes)))
  (pin "6")
  (pin "3")
  (pin "5")
  (pin "2")
  (pin "7")
  (pin "8")
  (pin "4")
  (pin "1"))
 (symbol
  (lib_id "power:GNDA")
  (at 204.47 120.65 0)
  (unit 1)
  (exclude_from_sim no)
  (in_bom yes)
  (on_board yes)
  (dnp no)
  (fields_autoplaced yes)
  (property "Reference" "#PWR08" (at 204.47 127 0) (effects (font (size 1.27 1.27)) (hide yes)))
  (property "Value" "GNDA" (at 204.47 125.73 0) (effects (font (size 1.27 1.27))))
  (property "Footprint" "" (at 204.47 120.65 0) (effects (font (size 1.27 1.27)) (hide yes)))
  (property "Datasheet" "" (at 204.47 120.65 0) (effects (font (size 1.27 1.27)) (hide yes)))
  (property "Description" "Power symbol creates a global label with name \"GNDA\" , analog ground" (at 204.47 120.65 0) (effects (font (size 1.27 1.27)) (hide yes)))
  (pin "1")))
